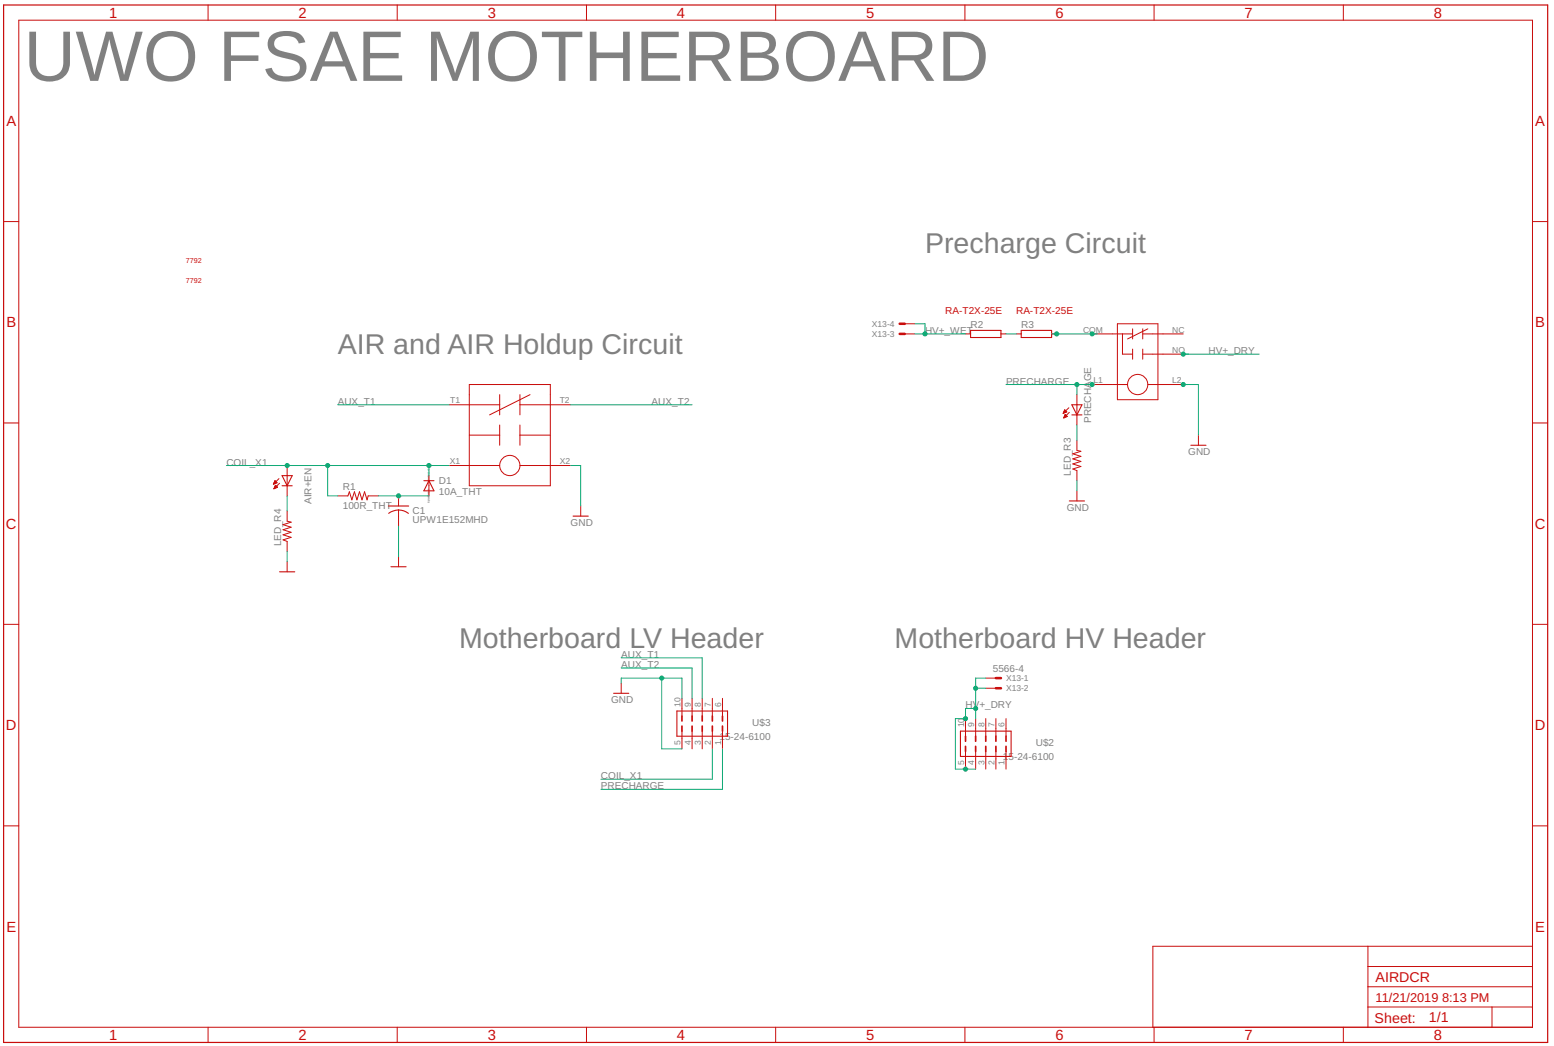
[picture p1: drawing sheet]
<svg xmlns="http://www.w3.org/2000/svg" width="273mm" height="184mm" viewBox="0 0 273 184" stroke-linecap="round" stroke-linejoin="round" font-family="sans-serif">
<g fill="none" stroke="#c90d0c" stroke-width=".18">
<path d="M3.3 3.5h265.8v176.9h-265.8zM36.5 .9v2.6M69.7 .9v2.6M103 .9v2.6M136.2 .9v2.6M169.4 .9v2.6M202.6 .9v2.6M235.9 .9v2.6M.6 38.9h2.7M269.1 38.9h2.6M158.9 58.6h1.7M158.9 56.9h1.7"/>
<path d="M169.5 58.6h.9M175.7 58.6h.9M178.4 58.6h.9M184.6 58.6h.9M191.7 58.6h7.2M196.2 56.9h7.1v13.3h-7.1zM197.1 58.6v3.6h1.8M198.9 57.8v1.7M200.6 58.6h7.1M200.6 57.8v1.7M201.5 57.8l-3.5 1.7M.6 74.3h2.7"/>
<path d="M78.9 71.1h8.8M82.4 76.4h5.3M82.4 67.5h14.2v17.8h-14.2zM87.7 69.3v3.6M87.7 74.6v3.6M91.3 71.1h8.9M91.3 76.4h5.3M91.3 69.3v3.6M91.3 74.6v3.6M93.1 69.3l-7.1 3.6M186.7 72.5h.1M186.7 72.5h.3"/>
<path d="M186.8 72.4h.4M186.8 73.4h.1M186.8 72.3h.5M186.8 73.3h.2M186.8 72.3h.4M186.8 73.2h.4M186.9 72.2h.2M186.9 73.1h.4M186.9 72.1h.2M186.9 72h.1M186.9 73h.4M187 72.9h.2"/>
<path d="M187 72.8h.1M187 72.8l.4 .3-.6 .3zM187.3 72.3l-.4-.3-.2 .6M187.3 72.3l-.6 .3M187.7 71.6l-1 1M187.7 72.4l-.9 1M189.1 69.3v5.3M189.1 77.3v1.8l.7 .2-1.4 .4 1.4 .4-1.4 .5 1.4 .4-1.4 .5 1.4 .4-1.4 .5 .7 .2v1.8M191.7 67.5h6.3M198.9 61.3v1.8M200.6 62.2h7.1M200.6 61.3v1.8"/>
<path d="M201.5 67.5h6.2M210.4 76.4v1.8M269.1 74.3h2.6M48 85h.2M48.1 84.9h.2M48.1 84.8h.4M48.1 85.8h.1M48.1 84.8h.5M48.2 85.7h.2M48.2 84.7h.3M48.2 85.7h.3M48.2 84.6h.3"/>
<path d="M48.2 85.6h.5M48.2 84.5h.2M48.2 85.5h.5M48.3 84.5h.1M48.3 84.4l.3 .4-.6 .2zM48.3 85.4h.3M48.3 85.4h.2M48.3 85.3h.1M48.4 85.2l.3 .4-.6 .2zM49 84.1l-1 .9M49.1 84.9l-1 .9M50.4 81.8v5.3"/>
<path d="M50.4 89.8v1.7l.7 .2-1.4 .4 1.4 .5-1.4 .4 1.4 .5-1.4 .4 1.4 .5-1.4 .4 .7 .3v1.8M50.4 98.6v1.8M59.3 87.1h1.8l.2-.7 .5 1.4 .4-1.4 .5 1.4 .4-1.4 .5 1.4 .4-1.4 .4 1.4 .2-.7h1.8M70 87.1v1.8M70 97.8v1.7M70 89.6v2.8M75.3 83.5v3.6M78.9 81.8h8.8M91.3 81.8h8.9M102 88.9v1.7M189.1 86.2v1.8M.6 109.7h2.7"/>
<path d="M109.1 120v1.8M173.1 119.1h1.8M269.1 109.7h2.6M119.7 122.7v3.1M119.7 128.4v3.1M121.5 122.7v3.1M121.5 128.4v3.1M123.3 122.7v3.1M123.3 128.4v3.1M125.1 122.7v3.1M125.1 128.4v3.1M126.8 122.7v3.1"/>
<path d="M126.8 128.4v3.1M169.5 126.2v3.1M169.5 132v3.1M171.3 126.2v3.1M171.3 132v3.1M173.1 120.9h1.8M173.1 126.2v3.1M173.1 132v3.1M174.9 126.2v3.1M174.9 132v3.1M176.6 126.2v3.1M176.6 132v3.1"/>
<path d="M.6 145h2.7M269.1 145h2.6M240.2 176.9h28.9M240.2 166.2v14.2M240.2 173.3h28.9M240.2 169.7h28.9M262 176.9v3.5M269.1 166.2h-66.7v14.2M36.5 180.4v2.7M69.7 180.4v2.7M103 180.4v2.7M136.2 180.4v2.7"/>
<path d="M169.4 180.4v2.7M202.6 180.4v2.7M235.9 180.4v2.7"/>
<circle cx="199.7" cy="67.5" r="1.78"/>
<circle cx="89.5" cy="81.8" r="1.78"/>
</g>
<path d="M.6 .9h271.1v182.2h-271.1z" fill="none" stroke="#c90d0c" stroke-width=".21"/>
<g fill="none" stroke="#c90d0c" stroke-width=".19">
<path d="M170.4 58h5.3v1.3h-5.3zM179.3 58h5.3v1.3h-5.3zM188.2 71.1h1.8l-.9 1.8zM188.2 72.9h1.8M209.1 78.2h2.6M49.5 83.5h1.8l-.9 1.8zM49.5 85.3h1.8M68.2 88.9h3.6M68.2 90.2a2.84 2.84 0 0 1 3.5 0M68.6 99.5h2.7M74.4 84.4h1.8M75.3 84.4l.9 1.8h-1.8z"/>
<path d="M100.6 90.6h2.7M187.7 88h2.7M49.1 100.4h2.6M107.7 121.8h2.7M118.8 124.9h8.9v4.4h-8.9zM168.6 128.4h8.9v4.5h-8.9z"/>
</g>
<g fill="none" stroke="#c90d0c" stroke-width=".3">
<path d="M119.7 125.8v.8M119.7 127.5v.9M121.5 125.8v.8M121.5 127.5v.9M123.3 125.8v.8M123.3 127.5v.9M125.1 125.8v.8M125.1 127.5v.9M126.8 125.8v.8M126.8 127.5v.9M169.5 129.3v.9M169.5 131.1v.9"/>
<path d="M171.3 129.3v.9M171.3 131.1v.9M173.1 129.3v.9M173.1 131.1v.9M174.9 129.3v.9M174.9 131.1v.9M176.6 129.3v.9M176.6 131.1v.9"/>
</g>
<path d="M158 58.6h.9M158 56.9h.9M174.9 119.1h.8M174.9 120.9h.8" fill="none" stroke="#c90d0c" stroke-width=".44"/>
<g fill="none" stroke="#0dab76" stroke-width=".18">
<path d="M160.6 58.6h8.9M160.6 56.9h1.8v1.7M176.6 58.6h1.8M184.6 58.6h8M59.3 71.1h19.6M100.2 71.1h21.3M176.6 67.5h15.1M189.1 67.5v1.8M189.1 74.6v2.7M207.7 67.5h2.7v8.9M207.7 62.2h13.4M39.7 81.8h39.2"/>
<path d="M50.4 87.1v2.7M50.4 96.9v1.7M57.5 81.8v5.3h1.8M66.4 87.1h8.9M70 92.4v5.4M75.3 81.8v1.7M100.2 81.8h1.8v7.1M189.1 84.4v1.8M109.1 117.3h12.4v5.4M109.1 115.5h14.2v7.2M109.1 120v-.9h10.6v3.6M116.2 119.1v12.4h3.5"/>
<path d="M173.1 119.1h-1.8v7.1M125.1 131.5v5.4h-19.6M126.8 131.5v7.1h-21.3M171.3 124.4h-1.8v1.8h-1.8v8.9h3.6M171.3 120.9h1.8"/>
</g>
<g fill="#0dab76" stroke="#0dab76" stroke-width=".18">
<circle cx="57.5" cy="81.8" r=".36"/>
<circle cx="75.3" cy="81.8" r=".36"/>
<circle cx="50.4" cy="81.8" r=".36"/>
<circle cx="70" cy="87.1" r=".36"/>
<circle cx="207.7" cy="67.5" r=".36"/>
<circle cx="116.2" cy="119.1" r=".36"/>
<circle cx="207.7" cy="62.2" r=".36"/>
<circle cx="171.3" cy="124.4" r=".36"/>
<circle cx="171.3" cy="120.9" r=".36"/>
<circle cx="169.5" cy="135.1" r=".36"/>
<circle cx="169.5" cy="126.2" r=".36"/>
<circle cx="191.7" cy="58.6" r=".36"/>
<circle cx="185.5" cy="58.6" r=".36"/>
<circle cx="191.7" cy="67.5" r=".36"/>
<circle cx="189.1" cy="67.5" r=".36"/>
<circle cx="162.4" cy="58.6" r=".36"/>
</g>
<text font-size="12.6" fill="#808080" x="4.2" y="14.2">UWO FSAE MOTHERBOARD</text>
<g font-size="5" fill="#808080">
<text x="162.4" y="44.4">Precharge Circuit</text>
<text x="59.3" y="62.2">AIR and AIR Holdup Circuit</text>
<text x="80.6" y="113.8">Motherboard LV Header</text>
<text x="157.1" y="113.8">Motherboard HV Header</text>
</g>
<g font-size="2.6" fill="#c90d0c">
<text x="19.2" y="3.1">1</text>
<text x="52.4" y="3.1">2</text>
<text x="85.6" y="3.1">3</text>
<text x="118.9" y="3.1">4</text>
<text x="152.1" y="3.1">5</text>
<text x="185.3" y="3.1">6</text>
<text x="218.5" y="3.1">7</text>
<text x="251.7" y="3.1">8</text>
<text x="1.1" y="22.1">A</text>
<text x="269.6" y="22.1">A</text>
<text x="1.1" y="57.5">B</text>
<text x="269.6" y="57.5">B</text>
<text x="1" y="92.9">C</text>
<text x="269.5" y="92.9">C</text>
<text x="1" y="128.3">D</text>
<text x="269.5" y="128.3">D</text>
<text x="1.1" y="163.6">E</text>
<text x="269.6" y="163.6">E</text>
<text x="19.2" y="182.7">1</text>
<text x="52.4" y="182.7">2</text>
<text x="85.6" y="182.7">3</text>
<text x="118.9" y="182.7">4</text>
<text x="152.1" y="182.7">5</text>
<text x="185.3" y="182.7">6</text>
<text x="218.5" y="182.7">7</text>
<text x="251.7" y="182.7">8</text>
</g>
<g font-size="2.5" fill="#c90d0c">
<text x="241.5" y="172.4">AIRDCR</text>
<text x="241.3" y="179.6">Sheet:</text>
<text x="250.9" y="179.5">1/1</text>
</g>
<g font-size="2.2" fill="#c90d0c">
<text x="241.5" y="176">11/21/2019</text>
<text x="253.2" y="176">8:13 PM</text>
</g>
<g font-size="1.8" fill="#808080">
<text x="162.4" y="58.6">HV+_WET</text>
<text x="170.4" y="57.7">R2</text>
<text x="179.3" y="57.7">R3</text>
<text x="212.2" y="62.2">HV+_DRY</text>
<text x="59.3" y="71.1">AUX_T1</text>
<text x="114.4" y="71.1">AUX_T2</text>
<text x="176.6" y="67.5">PRECHARGE</text>
<text x="191.6" y="74.3" transform="rotate(-90 191.6 74.3)">PRECHAGE</text>
<text x="39.7" y="81.8">COIL_X1</text>
<text x="188" y="83.5" transform="rotate(-90 188 83.5)">LED_R3</text>
<text x="208.6" y="80">GND</text>
<text x="54.7" y="88.5" transform="rotate(-90 54.7 88.5)">AIR+EN</text>
<text x="60.2" y="89.4">100R_THT</text>
<text x="60.2" y="86">R1</text>
<text x="77.1" y="86.9">10A_THT</text>
<text x="77.1" y="85">D1</text>
<text x="187.3" y="89.8">GND</text>
<text x="49.4" y="96" transform="rotate(-90 49.4 96)">LED_R4</text>
<text x="72.5" y="91.8">UPW1E152MHD</text>
<text x="72.5" y="90.2">C1</text>
<text x="100.2" y="92.4">GND</text>
<text x="109.1" y="117.3">AUX_T2</text>
<text x="109.1" y="115.5">AUX_T1</text>
<text x="174.3" y="118.1">5566-4</text>
<text x="107.3" y="123.5">GND</text>
<text x="169.5" y="124.4">HV+_DRY</text>
<text x="126.3" y="129.9">15-24-6100</text>
<text x="132.1" y="127.4">U$3</text>
<text x="181.9" y="131">U$2</text>
<text x="105.5" y="136.9">COIL_X1</text>
<text x="176.1" y="133.4">15-24-6100</text>
<text x="105.5" y="138.6">PRECHARGE</text>
</g>
<g font-size="1.8" fill="#c90d0c">
<text x="166" y="55.1">RA-T2X-25E</text>
<text x="178.4" y="55.1">RA-T2X-25E</text>
</g>
<g font-size="1.5" fill="#808080">
<text x="153.1" y="59.2">X13-3</text>
<text x="153.1" y="57.4">X13-4</text>
<text x="190.2" y="58.4">COM</text>
<text x="205.8" y="58.4">NC</text>
<text x="205.8" y="62">NO</text>
<text x="79" y="70.8">T1</text>
<text x="98.3" y="70.8">T2</text>
<text x="192" y="67.3">L1</text>
<text x="205.8" y="67.3">L2</text>
<text x="79" y="81.5">X1</text>
<text x="98.3" y="81.5">X2</text>
<text x="176.6" y="119.6">X13-1</text>
<text x="119.5" y="124.2" transform="rotate(-90 119.5 124.2)">10</text>
<text x="121.3" y="124.2" transform="rotate(-90 121.3 124.2)">9</text>
<text x="123" y="124.2" transform="rotate(-90 123 124.2)">8</text>
<text x="124.8" y="124.2" transform="rotate(-90 124.8 124.2)">7</text>
<text x="126.6" y="124.2" transform="rotate(-90 126.6 124.2)">6</text>
<text x="176.6" y="121.4">X13-2</text>
<text x="119.5" y="130.8" transform="rotate(-90 119.5 130.8)">5</text>
<text x="121.3" y="130.8" transform="rotate(-90 121.3 130.8)">4</text>
<text x="123" y="130.8" transform="rotate(-90 123 130.8)">3</text>
<text x="124.8" y="130.8" transform="rotate(-90 124.8 130.8)">2</text>
<text x="126.6" y="130.8" transform="rotate(-90 126.6 130.8)">1</text>
<text x="169.3" y="127.7" transform="rotate(-90 169.3 127.7)">10</text>
<text x="171" y="127.7" transform="rotate(-90 171 127.7)">9</text>
<text x="172.8" y="127.7" transform="rotate(-90 172.8 127.7)">8</text>
<text x="174.6" y="127.7" transform="rotate(-90 174.6 127.7)">7</text>
<text x="176.4" y="127.7" transform="rotate(-90 176.4 127.7)">6</text>
<text x="169.3" y="134.4" transform="rotate(-90 169.3 134.4)">5</text>
<text x="171" y="134.4" transform="rotate(-90 171 134.4)">4</text>
<text x="172.8" y="134.4" transform="rotate(-90 172.8 134.4)">3</text>
<text x="174.6" y="134.4" transform="rotate(-90 174.6 134.4)">2</text>
<text x="176.4" y="134.4" transform="rotate(-90 176.4 134.4)">1</text>
</g>
<g font-size="1.2" fill="#c90d0c">
<text x="32.6" y="46.2">7792</text>
<text x="32.6" y="49.8">7792</text>
</g>
<g font-size=".4" fill="#808080">
<text x="75.4" y="88.3" transform="rotate(-90 75.4 88.3)">SpiceOrder 1</text>
<text x="75.4" y="84.7" transform="rotate(-90 75.4 84.7)">SpiceOrder 2</text>
</g>
</svg>
